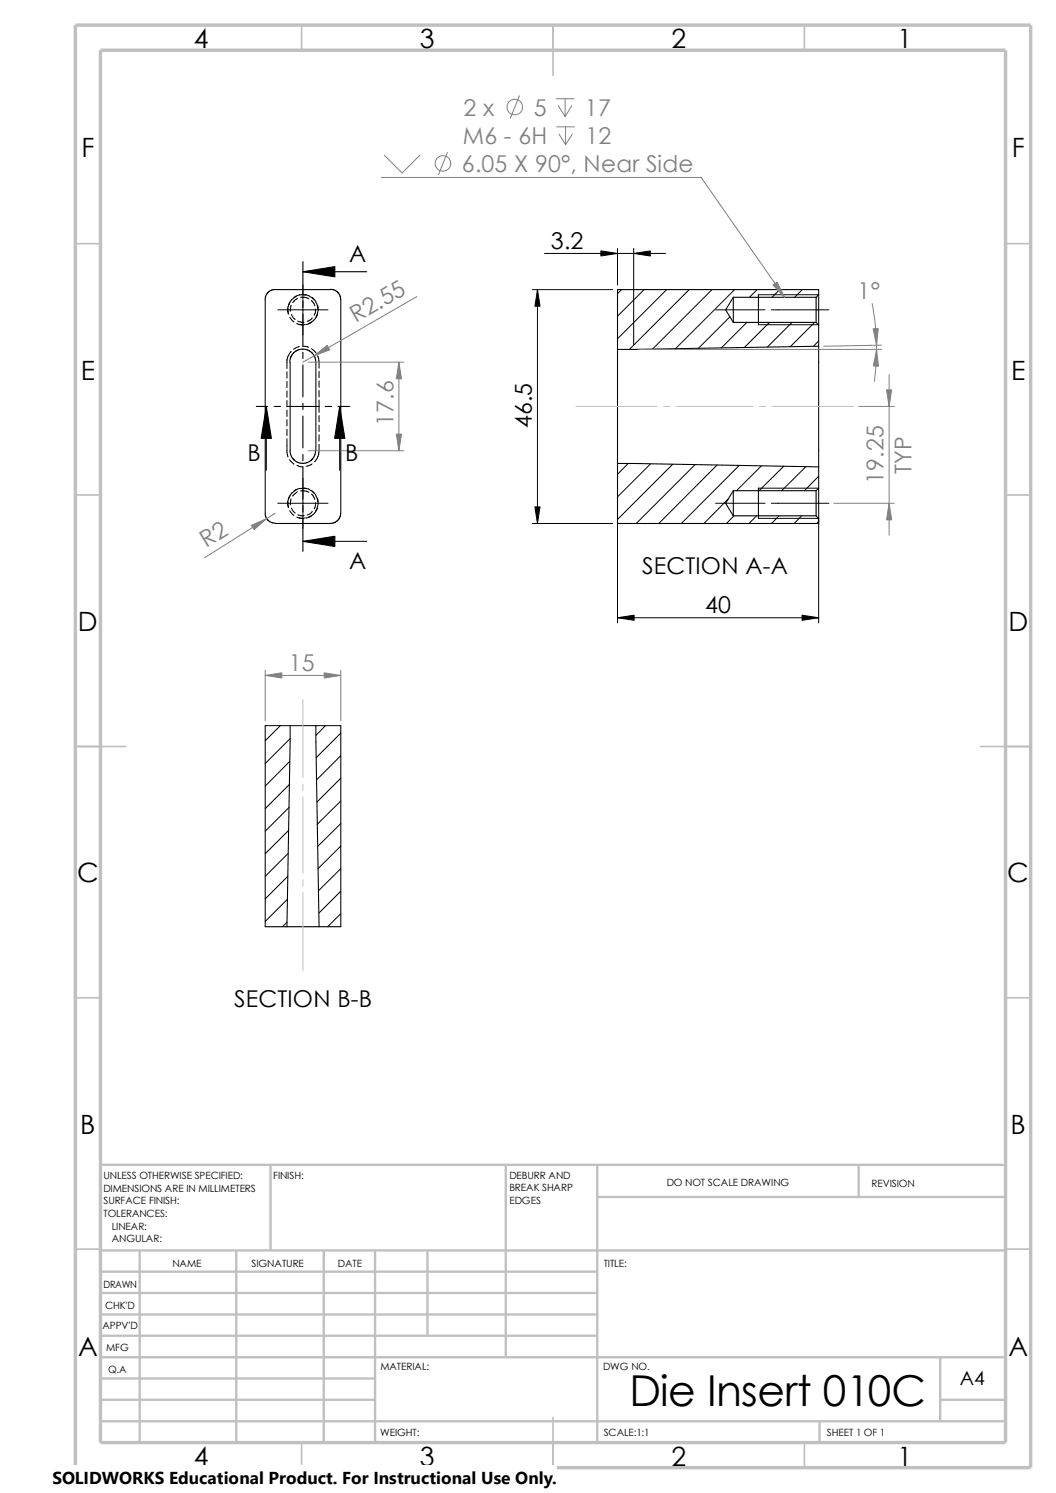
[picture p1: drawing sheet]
<svg xmlns="http://www.w3.org/2000/svg" width="210mm" height="297mm" viewBox="0 0 210 297" stroke-linecap="round" stroke-linejoin="round" font-family="sans-serif">
<g fill="none" stroke="#c0c0c0" stroke-width=".34">
<path d="M60 5v5M110 5v10M160 5v5M15 48.5h5M200 48.5h5M15 98.5h5M200 98.5h5M15 148.5h10M195 148.5h10M15 198.5h5M200 198.5h5M15 248.5h5"/>
<path d="M200 248.5h5M60 287v5M110 282v10M160 287v5"/>
</g>
<g fill="none" stroke="#c0c0c0" stroke-width=".47">
<path d="M53.8 231.7v17.1M100.6 231.7v38.3M118.8 238.1h81.2M118.8 231.7v55.3M170.8 231.7v6.4M200 231.7h-180v55.3M20 257.2h98.8M20 253h98.8M20 248.8h180M27.8 248.8v38.2M47 248.8v38.2M64.4 248.8v38.2"/>
<path d="M74.6 248.8v38.2M85 248.8v16.9M20 278.5h54.6M20 274.2h54.6M20 270h180M20 265.7h98.8M20 261.5h98.8M187 270v12.7M187 278.5h13M20 282.7h180M163 282.7v4.3"/>
</g>
<path d="M15 5h190v287h-190zM20 10h180v277h-180z" fill="none" stroke="#c0c0c0" stroke-width=".68" stroke-linecap="butt"/>
<g fill="none" stroke="#000" stroke-width=".2">
<path d="M58 59.6h.1M58 59.6l-.6 1.1M58.5 59.1h.1M58.6 59.1l-.6 .5M59 58.9l-.4 .2M59.2 59.4l-1 .8M59.6 58.6l-1.1 .5M59.6 58.7h1.3M59.8 59.1h.8l.8 .3M60.2 56.6v10M60.2 58.6a2.84 2.84 0 0 1 2.3 1M61.9 59.8l.7 1"/>
<path d="M62 59.1l.9 1M105.9 57.6h15.9M106.9 57.6v46.5M108.3 50.4h24.1M122.8 49.4v7.3M123.6 57.6l-.8 .8M126 49.4v19.1M128.1 57.6l-5.3 5.3M132.6 57.6l-9.8 9.8M137.1 57.6l-11.9 11.9M141.6 57.6l-11.8 11.9M146.1 57.6l-11.8 11.8"/>
<path d="M150.6 57.6l-1.5 1.5M150.8 58.6h12M155.1 57.6l-1.6 1.5M159.6 57.6l-1.6 1.5M55.2 61.6h10M57.1 74v1.2M57.1 75.9v1.2M57.1 77.8v1.2M57.1 79.7v1.2M57.2 61.3l.2 1.2M57.2 61.7l.2 .7M57.6 63.1l.9 1"/>
<path d="M57.7 60.2l-.5 1.1M57.9 60.7l-.2 1.2M57.9 69.9l-.7 1.1-.1 .5v1.8M58 62.6l.3 .6 .4 .3M59 64.3l1.2 .3M59.2 63.9l.9 .2h.4M59.5 64.5l1.2 .1M59.5 68.9l-1.1 .6M60.2 68.9l1.2 .2M60.2 64.6h.1M61.9 69.4l1 .8M62 64.1l-1.1 .5"/>
<path d="M62.1 63.2l-.4 .5-.6 .2M62.4 63.7l-1.1 .7M62.7 61.5v.5l-.2 .7M62.8 60.2l.4 1.2M63.1 60.7l.1 1.2M63.1 62.5l-.2 .5-.4 .6M63.2 70.8l.2 .5 .1 1.9M63.2 62l-.4 1.2M63.5 73.9v1.2M63.5 75.8v1.2M63.5 77.7v1.3M63.5 79.6v2.4"/>
<path d="M142.3 61.6h9.8M145.2 63l-6.3 6.3M148.5 64.1l-5 5.1M150.8 64.6h12M153 64.1l-5 5M153.4 61.6h11.4M157.5 64.1l-4.9 4.9M162 64.1l-4.8 4.9M162.8 67.8l-1 1.1M57.1 81.6v1.2M57.1 83.5v1.3M57.1 85.4v1.3"/>
<path d="M57.1 87.3v2.7l.2 .9M57.2 99.8l.2 1.2M57.6 91.4l.9 .9M57.7 98.6l-.5 1.2M57.9 99.2l-.2 1.3M58 98.1l-.6 1M58 98.1h.1M58.5 97.6v.1M58.6 97.6l-.6 .5M59 97.4l-.4 .2M59.1 92.6l1.2 .3M59.1 97.8l-.9 .9"/>
<path d="M59.6 97.2h1.3M59.6 97.2l-1.1 .4M59.8 97.7h1.1l.5 .2M60.2 97.1l1.3 .2M60.2 95.1v10M61.5 97.4l.6 .3M61.9 98.3l.4 .3 .3 .8M62 97.6l.9 1M62.1 92.3l-1.2 .5M62.7 100v.5l-.2 .7M62.8 98.7l.4 1.2M63.1 99.1l.1 1.3"/>
<path d="M63.5 82.7v1.2M63.5 84.6v1.3M63.5 86.5v1.3M63.5 88.4v1.3a3.2 3.2 0 0 1-1 2.2M124.9 92.2l-2.1 2.2M129.4 92.3l-6.6 6.5M133.8 92.4l-11 10.9M138.2 92.5l-11.7 11.6M142.6 92.5l-11.6 11.6M144.8 99.3l-4.8 4.8M147 92.6l-11.5 11.5M150.8 97.1h12"/>
<path d="M151.4 92.7l-4.9 4.9M155.9 92.8l-4.9 4.8M160.3 92.8l-4.9 4.8M162.8 94.7l-2.8 2.9M55.2 100.1h10M57.2 100.2l.2 .7M57.6 101.6l.9 .9M58 101.1l.7 1M59 102.9l1.2 .3M59.2 102.4l1.3 .2M59.5 103h1.2M62 102.5l-.7 .5h-.4"/>
<path d="M62.1 101.7l-.4 .5-.6 .2M62.4 102.2l-1.1 .7M63.1 101l-.2 .5-.4 .6M63.2 100.5l-.1 .6-.4 .6M105.9 104.1h15.9M122.8 103.1v20.8M142.3 100.1h9.8M146 102.6l-1.5 1.5M150.5 102.6l-1.5 1.5M150.8 103.1h12v20.8M153.4 100.1h11.4M154.9 102.6l-1.4 1.5"/>
<path d="M159.4 102.6l-1.5 1.5M162.8 103.7l-.4 .4M122.8 122.9h40M55.8 144.4l-3.1 3M57.6 156l-4.9 4.9M57.6 151.5l-4.9 4.9M57.7 146.9l-5 5M64.7 144.4l-1.9 1.9M67.8 145.8l-4.9 4.9M67.8 150.3l-4.9 4.9M67.8 154.8l-4.8 4.8M67.8 159.3l-4.7 4.7"/>
<path d="M57.1 178.9l-4.4 4.4M57.2 174.3l-4.5 4.5M57.3 169.8l-4.6 4.5M57.4 165.2l-4.7 4.6M57.5 160.6l-4.8 4.8M67.8 163.8l-4.6 4.6M67.8 168.3l-4.6 4.5M67.8 172.8l-4.5 4.4M67.8 177.3l-4.4 4.4M57.1 183.5l-.9 .9M67.8 181.8l-2.6 2.6"/>
</g>
<g fill="none" stroke="#000" stroke-width=".21">
<path d="M52.7 59.6v42.9l.3 .7 .4 .4 .6 .4 .7 .1M60.2 54.1h12.7M60.2 52v6.6M60.2 59.9v1.3M65.7 57.5l1 .3 .7 .5 .3 .7 .1 .6-.1 42.9-.2 .6-.5 .6-.9 .4h-11.4M65.7 57.6h-11.4l-.7 .3-.4 .4-.4 .6-.1 .7M145.8 59.1h16.5M145.8 59.1l-1.5 2.5 1.5 2.5M145.8 59.1v5M150.8 58.6v6M162.3 59.1v5M162.8 58.6v-1h-40v11.9"/>
<path d="M162.8 58.6l-.5 .5M162.8 58.6v6M57.6 72.1l.2-1.1 .5-.8 .6-.4 .9-.3h.9l.8 .3 .6 .4 .6 1 .1 .9v17.6M57.7 72.1v18.2l.6 1 .6 .5 .9 .4h.9l.9-.4 .6-.5 .5-.9 .1-.7M60.2 62.4v6.4M60.2 70.1v1.2M60.2 72.6v6.4M122.8 69.5v22.7M145.8 64.1h16.5M162.3 64.1l.5 .5M162.8 68.9l-40 .6M162.8 64.6v4.3"/>
<path d="M162.8 68.9v24M51 80.9h2.3M53 80.9v12.7M54.5 80.9h1.3M57.1 80.9h6.3M60.2 80.2v1.3M60.2 82.8v6.3M60.2 90.4v1.3M60.2 92.9v6.4M64.7 80.9h1.3M67.2 80.9h2.4M67.6 80.9v12.7"/>
<path d="M122.8 92.2v11.9h40v-.9M122.8 92.2l40 .7M145.8 97.6h16.5M145.8 97.6l-1.5 2.5 1.5 2.5M145.8 97.6v5M150.8 97.1v6M162.3 97.6v5M162.8 97.1l-.5 .5M162.8 92.9v4.2M162.8 97.1v6.1M60.2 107.7h12.7M60.2 100.5v1.3"/>
<path d="M60.2 103.1v6.6M145.8 102.6h16.5M162.3 102.6l.5 .6M57.7 144.4h-5v40h4.4M57.7 144.4l-.6 40M57.7 144.4h5.1M62.8 144.4h5v40h-4.3M62.8 144.4l.7 40M57.1 184.4h6.4"/>
</g>
<path d="M114.6 80.9h16.1M132 80.9h1.3M134.5 80.9h15.3M151 80.9h1.3M153.6 80.9h16.2M60.2 139.1v15.6M60.2 156v1.2M60.2 158.5v15.2M60.2 175v1.3M60.2 177.5v15.6" fill="none" stroke="#c0c0c0" stroke-width=".2"/>
<g fill="none" stroke="#808080" stroke-width=".2">
<path d="M103.3 19l-1.8 4.5M110.6 19.6h3.6M112.4 19.6v3.6M75.9 35.3h63.5l16.6 23.8M76.4 30.9l3.6 3.5 3.5-3.5M89 30.3l-1.8 4.5M110.7 25.2h3.6M111 21l1.4 2.2M111.2 26.7l1.3 2.1M112.5 25.2v3.6M113.7 21l-1.3 2.2M113.8 26.7l-1.3 2.1"/>
<path d="M82.9 59l-22.7 13.1M61.3 72.1h19M79.3 72.1v17.6M127 69.5h48.3M173.4 60.4a47.5 47.5 0 0 1 .5 15.5M175.3 68.7l-11.5 .2M176.8 74.5v32M61.3 89.7h19M170.8 80.9h7M54.7 102.1l-14 8.9M165.8 100.1h12M52.7 133.3v10.1"/>
<path d="M52.7 134.4h15.1M67.8 133.3v10.1"/>
<circle cx="88.1" cy="32.5" r="1.57"/>
<circle cx="102.4" cy="21.3" r="1.56"/>
</g>
<g fill="#808080" stroke="#808080" stroke-width=".2">
<path d="M176.3 77.6h1l-.5 3.3z"/>
<path d="M176.8 100.1l.5 3.3h-1z"/>
<path d="M173.7 65.4h1l-.4 3.3z"/>
<path d="M174.3 69.5l.4 3.4-1-.1z"/>
<path d="M153.7 56.7l.9-.6 1.4 3z"/>
<path d="M64.5 133.9l3.3 .5-3.3 .5z"/>
<path d="M52.7 134.4l3.3-.5v1z"/>
<path d="M79.3 72.1l.5 3.3h-1z"/>
<path d="M62.5 70.8l2.6-2.1 .5 .9z"/>
<path d="M78.8 86.4h1l-.5 3.3z"/>
<path d="M50 104.5l3-1.3-2.5 2.2z"/>
</g>
<path d="M106.9 57.6l.5 3.3h-1zM119.5 49.9l3.3 .5-3.3 .5zM126 50.4l3.3-.5v1zM106.4 100.8h1l-.5 3.3zM122.8 122.9l3.3-.5v1zM159.5 122.4l3.3 .5-3.3 .5z" fill="#000" stroke="#000" stroke-width=".2"/>
<path d="M60.2 54.1l6.4-1.1v2.1zM53 80.9l1 6.3h-2.1zM67.6 80.9l1 6.3h-2.1zM60.2 107.7l6.4-1v2z" fill="#000" stroke="#000" stroke-width=".21"/>
<path d="M10.4 291.5h100.4v5.5h-100.4z" fill="#fff"/>
<text font-size="8.5" x="125.2" y="279.7">Die Insert 010C</text>
<g font-size="5.3">
<text x="38.5" y="9.6">4</text>
<text x="83.5" y="9.6">3</text>
<text x="133.5" y="9.6">2</text>
<text x="178.5" y="9.6">1</text>
<text x="16.2" y="31.3">F</text>
<text x="201.2" y="31.3">F</text>
<text x="16" y="75.6">E</text>
<text x="201.1" y="75.6">E</text>
<text x="15.5" y="125.6">D</text>
<text x="200.6" y="125.6">D</text>
<text x="15.3" y="175.6">C</text>
<text x="200.3" y="175.6">C</text>
<text x="16" y="225.6">B</text>
<text x="201" y="225.6">B</text>
<text x="15.5" y="269.8">A</text>
<text x="200.5" y="269.8">A</text>
<text x="38.5" y="291.6">4</text>
<text x="83.5" y="291.6">3</text>
<text x="133.5" y="291.6">2</text>
<text x="178.5" y="291.6">1</text>
</g>
<g font-size="4.6" fill="#808080">
<text x="92.2" y="23.1">2 x</text>
<text x="106.2" y="23.1">5</text>
<text x="116.3" y="23.1">17</text>
<text x="92.1" y="28.7">M6 - 6H</text>
<text x="116.4" y="28.7">12</text>
<text x="91.9" y="34.3">6.05 X 90°, Near Side</text>
<text x="170.6" y="59.4">1°</text>
<text x="70.8" y="64.3" transform="rotate(-30 70.8 64.3)">R2.55</text>
<text x="78.2" y="84.8" transform="rotate(-90 78.2 84.8)">17.6</text>
<text x="181.3" y="94.2" transform="rotate(-90 181.3 94.2)">TYP</text>
<text x="175.7" y="96.3" transform="rotate(-90 175.7 96.3)">19.25</text>
<text x="41" y="109" transform="rotate(-32 41 109)">R2</text>
<text x="57.4" y="133.4">15</text>
</g>
<g font-size="4.6">
<text x="69.4" y="52.1">A</text>
<text x="109.6" y="49.5">3.2</text>
<text x="105.8" y="85.2" transform="rotate(-90 105.8 85.2)">46.5</text>
<text x="49.2" y="91.7">B</text>
<text x="68.6" y="91.7">B</text>
<text x="69.4" y="113.1">A</text>
<text x="127.7" y="114.1">SECTION A-A</text>
<text x="140.2" y="122">40</text>
<text x="46.6" y="200.3">SECTION B-B</text>
</g>
<text font-size="3.9" x="190.9" y="275.5">A4</text>
<text font-size="3.4" x="10.4" y="295.2">SOLIDWORKS Educational Product. For Instructional Use Only.</text>
<g font-size="2">
<text x="20.6" y="234.6">UNLESS OTHERWISE SPECIFIED:</text>
<text x="20.6" y="237.1">DIMENSIONS ARE IN MILLIMETERS</text>
<text x="20.6" y="239.6">SURFACE FINISH:</text>
<text x="54.4" y="234.6">FINISH:</text>
<text x="101.3" y="239.5">EDGES</text>
<text x="101.3" y="234.5">DEBURR AND</text>
<text x="101.3" y="237">BREAK SHARP</text>
<text x="132.6" y="236">DO NOT SCALE DRAWING</text>
<text x="173.3" y="236.2">REVISION</text>
<text x="20.6" y="242.1">TOLERANCES:</text>
<text x="22.2" y="244.6">LINEAR:</text>
<text x="22.2" y="247.1">ANGULAR:</text>
<text x="50" y="252">SIGNATURE</text>
<text x="67.2" y="252">DATE</text>
<text x="120.1" y="252">TITLE:</text>
<text x="20.6" y="256.2">DRAWN</text>
<text x="34.3" y="252.1">NAME</text>
<text x="20.9" y="260.4">CHK'D</text>
<text x="20.4" y="264.5">APPV'D</text>
<text x="21.1" y="268.8">MFG</text>
<text x="21.5" y="273.1">Q.A</text>
<text x="75.6" y="272.5">MATERIAL:</text>
<text x="119.9" y="272.5">DWG NO.</text>
<text x="75.6" y="285.6">WEIGHT:</text>
<text x="120.1" y="285.6">SCALE:1:1</text>
<text x="164.5" y="285.6">SHEET 1 OF 1</text>
</g>
</svg>
